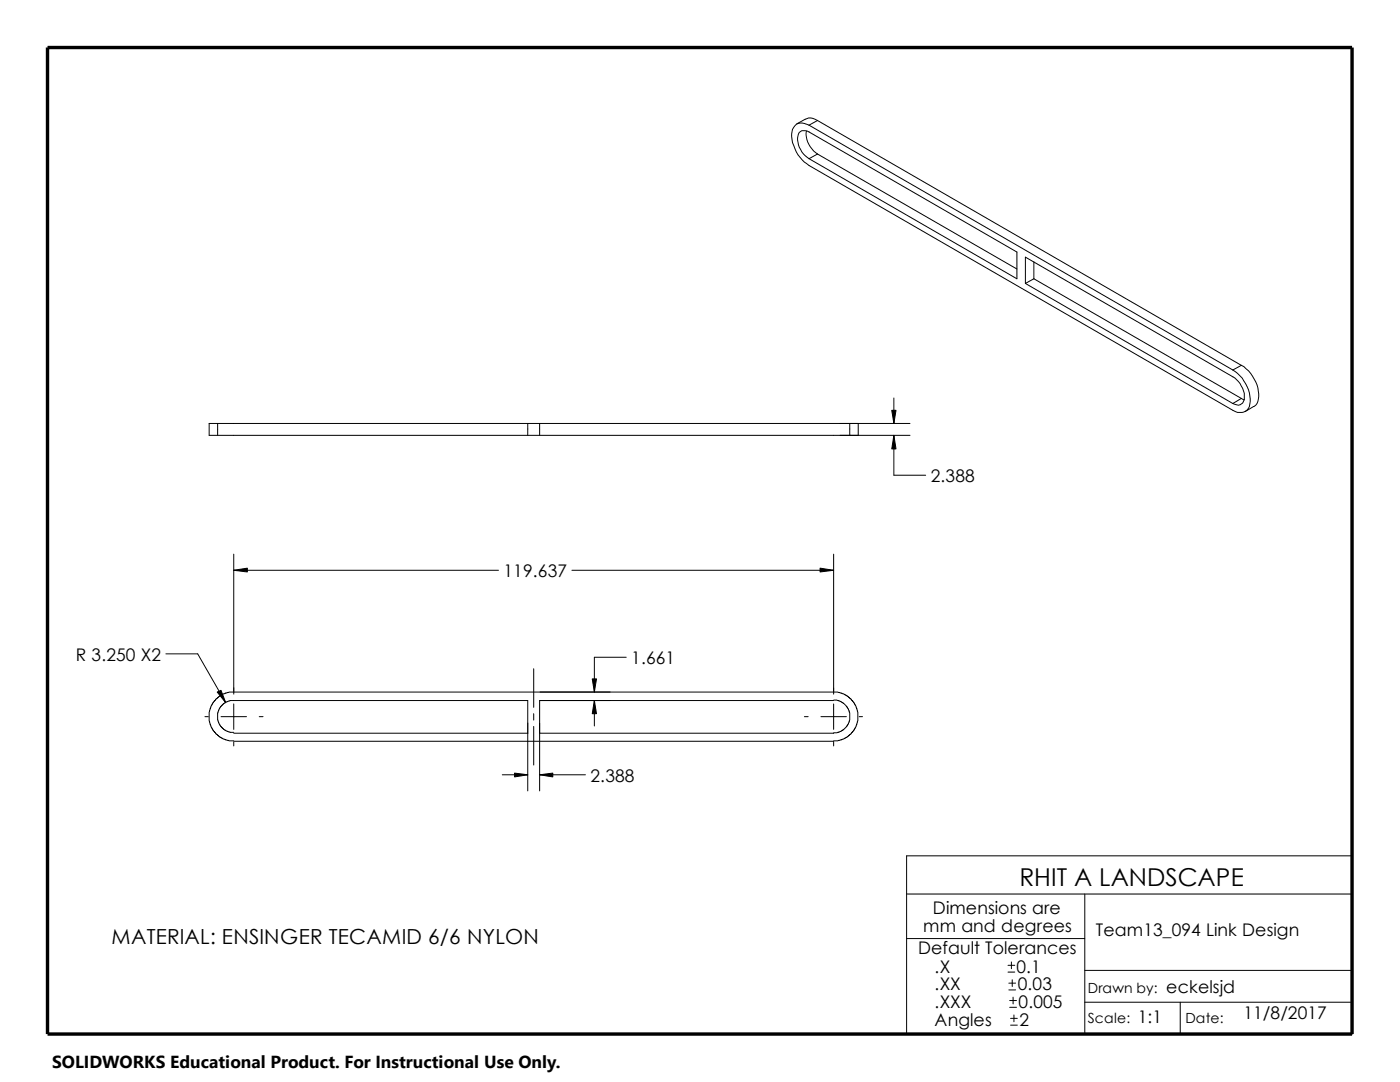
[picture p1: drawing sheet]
<svg xmlns="http://www.w3.org/2000/svg" width="279mm" height="216mm" viewBox="0 0 279 216" stroke-linecap="round" stroke-linejoin="round" font-family="sans-serif">
<g fill="none" stroke="#000" stroke-width=".2">
<path d="M159.5 26.4a1.41 1.41 0 0 1 2-.1l41.4 24v5.3l-41.4-23.9a4.3 4.3 0 0 1-2-5.3zM161 26.2a4.7 4.7 0 0 0 2.2 4.5M161.5 25a2.13 2.13 0 0 0-3.3 .8 6.3 6.3 0 0 0 1.5 5.6l.8 .9 1 .7 84.5 48.9a2.1 2.1 0 0 0 2.4 .3 2.1 2.1 0 0 0 1.1-2.1 7.5 7.5 0 0 0-3.5-6.3M161.5 25l84.5 48.8M163.2 24a2.23 2.23 0 0 0-2.5-.2l-1.7 .9M163.2 24l-1.7 1M163.2 30.7l-1.7 1M163.2 24l84.5 48.9M163.2 30.7l39.7 23M204.6 56.6v-5.3l41.4 23.9a4.8 4.8 0 0 1 2.3 4.6 1.39 1.39 0 0 1-2.3 .7M204.6 56.6l41.4 23.9M206.3 55.6l-1.7 1"/>
<path d="M206.3 55.6l41.4 23.9M206.3 52.2v3.4M178.4 79.4v5.1M247.7 72.9a6.9 6.9 0 0 1 3.3 7.2 1.32 1.32 0 0 1-.8 1l-1.7 1M247.7 79.5l.6 .3M247.7 72.9l-1.7 .9M247.7 79.5l-1.7 1M43.4 84.5v2.4M105.3 84.5v2.4M107.7 84.5v2.4M169.6 84.5v2.4M171.3 84.5v2.4"/>
<path d="M178 81.9h.8l-.4 2.6zM178.4 86.9l.4 2.7h-.8zM178.4 86.9v7.9h6.3M181.6 84.5h-139.9v2.4h139.9M46.7 113.8l2.7-.4v.7zM46.7 110.6v27.9M46.7 113.8h52.8M114.1 113.8h52.3M163.7 113.4l2.7 .4-2.7 .3zM166.4 110.6v27.9M33.1 130.5h6.4l5.5 9.7M43.3 138.1l.8-.3 .9 2.4z"/>
<path d="M106.5 133.4v7.7M118.2 135.5h.8l-.4 2.6zM118.6 139.8l.4 2.6h-.8zM118.6 139.8v5.1M125 131.1h-6.4v7M166.4 139.7l1 .1 .8 .4 .9 .9 .5 1.1v1.5l-.5 1.2-1.3 1.1-1.4 .3h-58.7M166.4 139.8h-58.7v18M40.9 143h.7M44.1 143h5.1M46.7 146.1h-.8l-1.3-.6-.7-.8-.5-1v-1.5l.5-1 .7-.8 1.3-.6h59.4v18M46.7 147.8l-1.7-.1-1.4-.8-1.2-1.3-.7-1.8v-1.7l.7-1.8 .7-.9 .8-.6 1.8-.7h121.5l1.8 .7 .8 .6 .7 .9 .7 1.8v1.7l-.3 1.1-.6 1.1-1.3 1.2-1.1 .5-1.5 .2h-119.7M46.7 146.3h58.6"/>
<path d="M46.7 140.5v5M46.7 148.1v.7M51.7 143h.8M100.2 154.6h5.1M102.7 154.3l2.6 .3-2.6 .4zM106.5 142.4v1.3M106.5 144.9v7.8M107.7 154.6l2.6-.3v.7zM107.7 154.6h9.1M160.5 143h.8M163.8 143h5.1M166.4 140.5v5"/>
<path d="M166.4 148.1v.7M171.4 143h.7M180.9 170.8h88.9v35.5h-88.9zM180.9 178.4h88.9M216.5 178.4v27.9M180.9 187.3h35.6M201.2 194h1.3M201.2 192.6h1.3M201.3 197.5h1.4M201.3 196.2h1.4M201.5 199.6h1.4M201.8 191.9v1.4"/>
<path d="M202 195.5v1.3M202.2 199v1.3M216.5 193.6h53.3M216.5 200h53.3M235.5 200v6.3M201.5 201h1.4M201.7 204.6h1.3M201.7 203.2h1.3M202.4 202.5v1.4"/>
</g>
<path d="M9.5 9.5h260.3v196.8h-260.3z" fill="none" stroke="#000" stroke-width=".68" stroke-linecap="butt"/>
<path d="M178.4 86.9l.4 2.7h-.8zM178 81.9h.8l-.4 2.6zM46.7 113.8l2.7-.4v.7zM163.7 113.4l2.7 .4-2.7 .3zM118.2 135.5h.8l-.4 2.6zM118.6 139.8l.4 2.6h-.8zM43.3 138.1l.8-.3 .9 2.4zM102.7 154.3l2.6 .3-2.6 .4zM107.7 154.6l2.6-.3v.7z" fill="#000"/>
<path d="M10.4 209.5h101.6v6.4h-101.6z" fill="#fff"/>
<text font-size="4.9" x="203.5" y="176.7">RHIT A LANDSCAPE</text>
<text font-size="4.1" x="22.3" y="188.4">MATERIAL: ENSINGER TECAMID 6/6 NYLON</text>
<g font-size="3.5">
<text x="185.8" y="96.3">2.388</text>
<text x="100.5" y="115.1">119.637</text>
<text x="15.2" y="131.9">R 3.250 X2</text>
<text x="126" y="132.6">1.661</text>
<text x="117.9" y="156">2.388</text>
<text x="184.2" y="185.9">mm and degrees</text>
<text x="186.2" y="182.4">Dimensions are</text>
<text x="183.2" y="190.4">Default Tolerances</text>
<text x="218.7" y="186.9">Team13_094 Link Design</text>
<text x="186.5" y="194.1">.X</text>
<text x="186.5" y="197.5">.XX</text>
<text x="202.9" y="194.1">0.1</text>
<text x="203.1" y="197.5">0.03</text>
<text x="186.5" y="201.1">.XXX</text>
<text x="203.3" y="201.1">0.005</text>
<text x="232.7" y="198.1">eckelsjd</text>
<text x="248.2" y="203.4">11/8/2017</text>
<text x="186.5" y="204.6">Angles</text>
<text x="203.5" y="204.6">2</text>
<text x="227.1" y="204.1">1:1</text>
<text x="10.4" y="213.2">SOLIDWORKS Educational Product. For Instructional Use Only.</text>
</g>
<g font-size="2.8">
<text x="217.1" y="198.1">Drawn by:</text>
<text x="217.1" y="204.1">Scale:</text>
<text x="236.6" y="204.1">Date:</text>
</g>
</svg>
